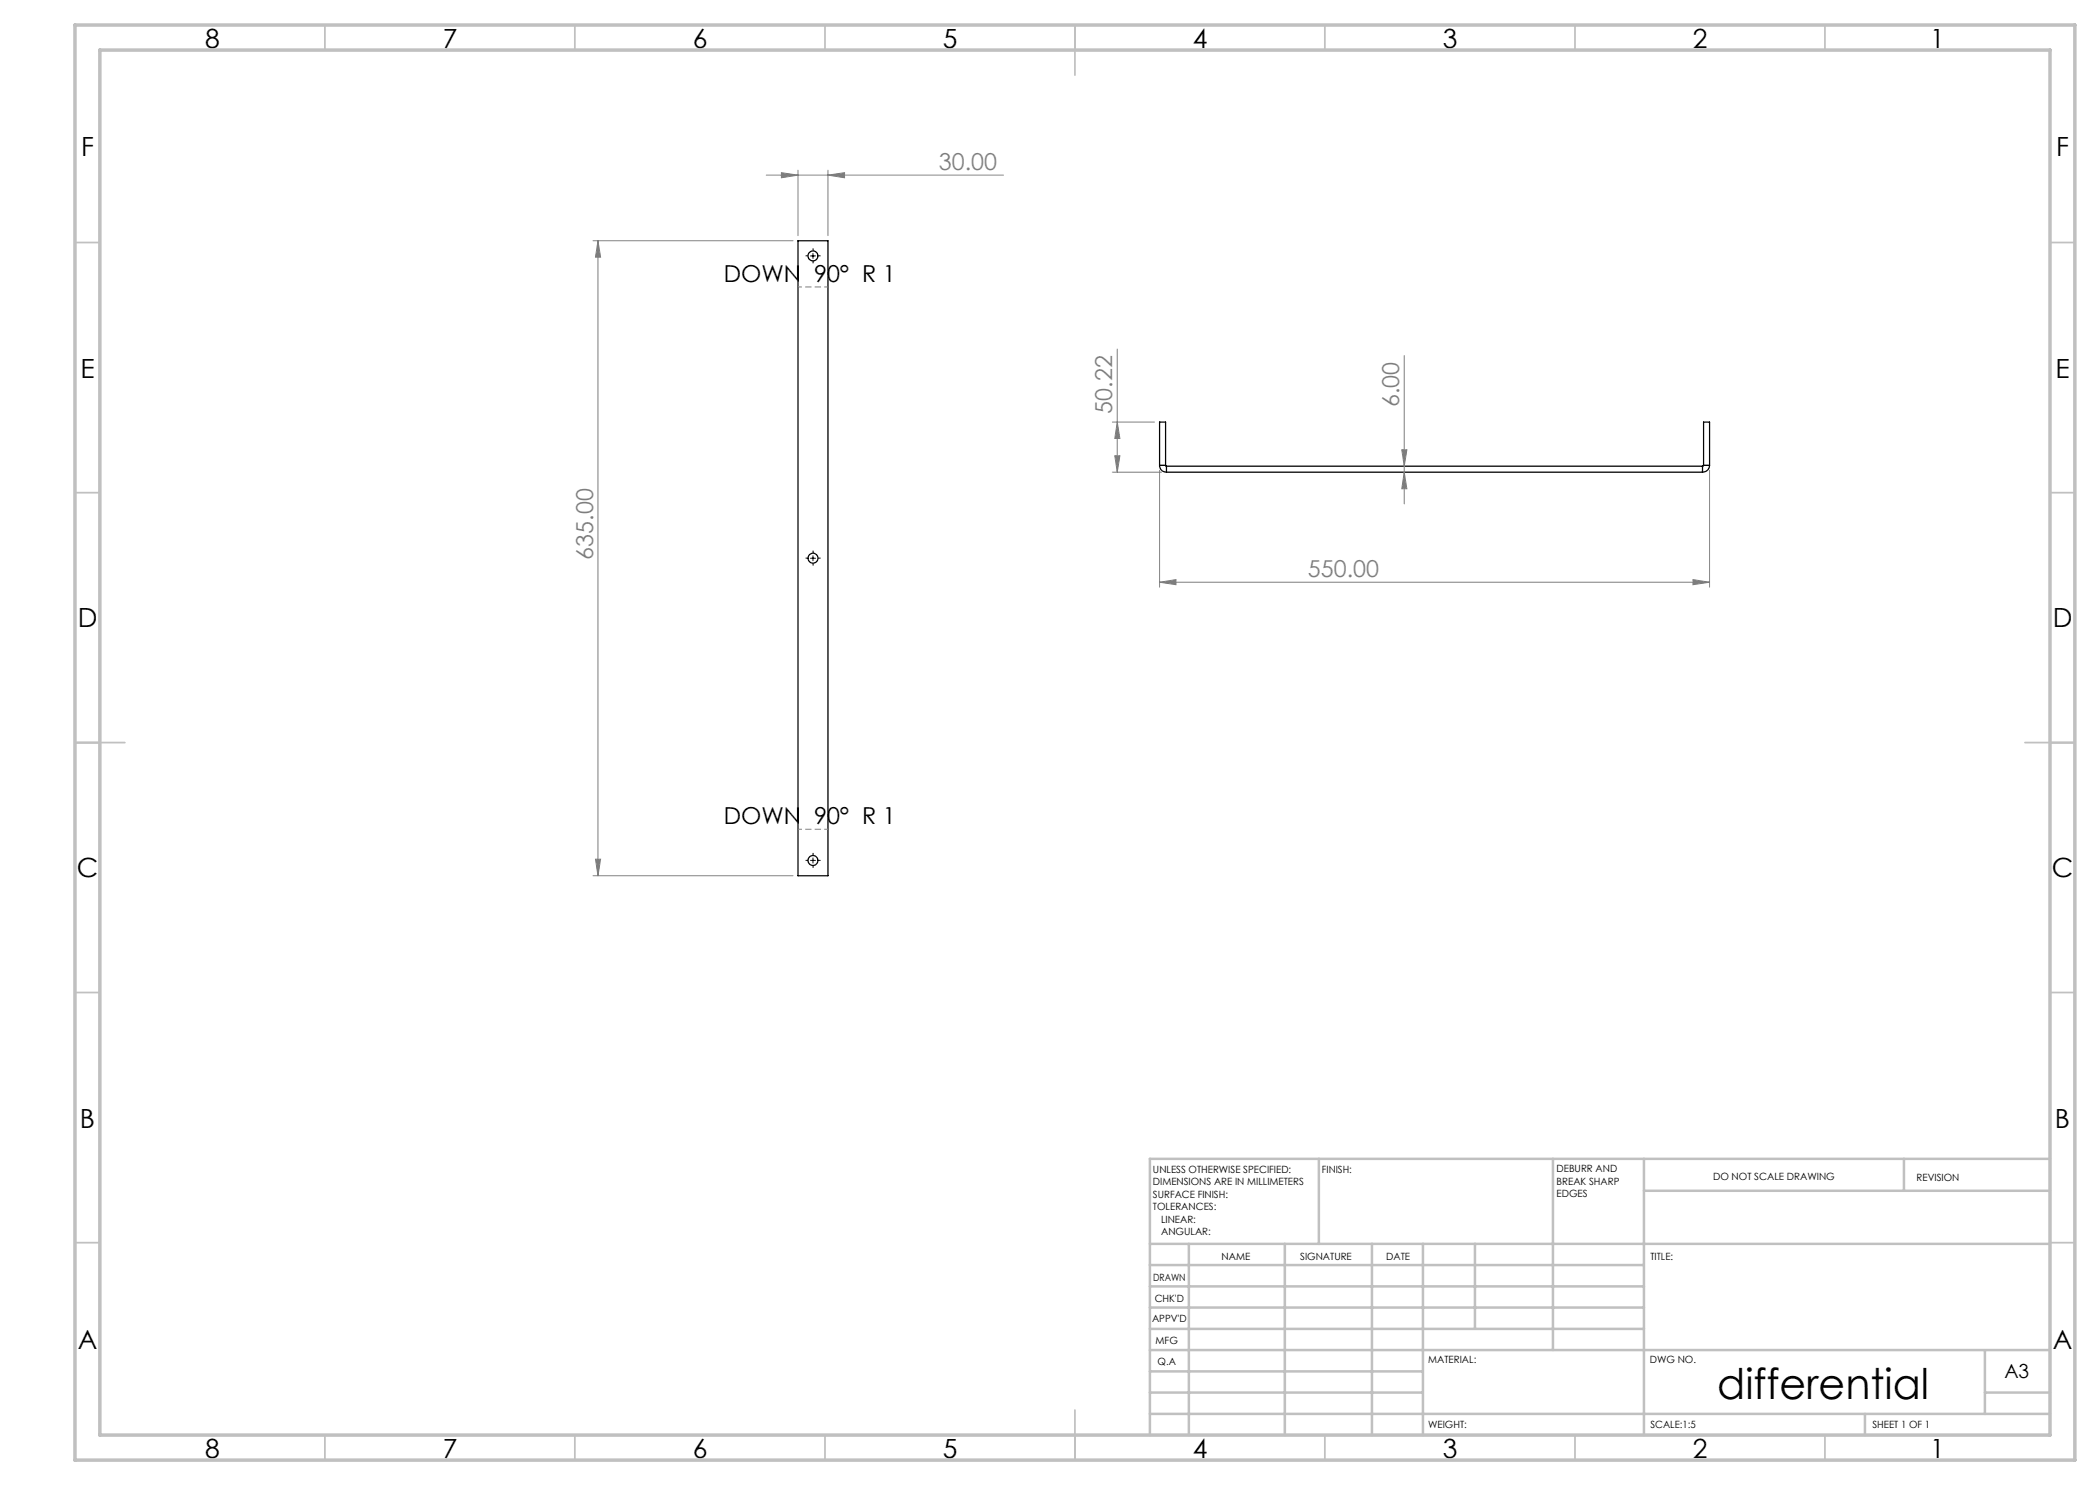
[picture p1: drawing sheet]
<svg xmlns="http://www.w3.org/2000/svg" width="420mm" height="297mm" viewBox="0 0 420 297" stroke-linecap="round" stroke-linejoin="round" font-family="sans-serif">
<g fill="none" stroke="#000" stroke-width=".25">
<path d="M159.6 48.2h6v127h-6zM231.9 93.1a1.33 1.33 0 0 0 1.4 1.3M231.9 93.1h1.2M231.9 93.1v-8.7h1.2v8.7M233.1 93.1l.2 .1M233.3 93.2v1.2M233.3 93.2h107.2M233.3 94.4h107.2M340.5 93.2v1.2M340.7 93.1l-.2 .1M340.7 93.1h1.2M340.7 93.1v-8.7h1.2v8.7"/>
<path d="M341.9 93.1a1.39 1.39 0 0 1-1.4 1.3"/>
<circle cx="162.6" cy="51.2" r=".99"/>
<circle cx="162.6" cy="111.6" r="1"/>
<circle cx="162.6" cy="172.1" r=".99"/>
</g>
<g fill="none" stroke="#808080" stroke-width=".2">
<path d="M153.2 35h47.5M156.3 34.5l3.3 .5-3.3 .6zM159.6 34v13.1M165.6 35l3.3-.5v1.1zM165.6 34v13.1M118.6 48.2h40M119.6 48.2l.5 3.2h-1zM119.6 48.2v127M223.4 69.8v24.6M280.8 71.1v29.7M222.5 84.4h8.4M222.5 94.4h9.8"/>
<path d="M223 91.2h1l-.6 3.2zM223.4 84.4l.6 3.3h-1zM231.9 94v23.4M280.4 90h1l-.6 3.2zM280.8 94.4l.6 3.4h-1zM341.9 94v23.4M231.9 116.4l3.3-.5v1zM231.9 116.4h110M338.6 115.9l3.3 .5-3.3 .5zM118.6 175.2h40M119.1 171.8h1l-.5 3.4z"/>
</g>
<path d="M161.6 51.2h-.5M162.6 50.2v-.5M162.6 52.2v.5M163.6 51.2h.5M161.6 111.6h-.5M162.6 110.6v-.5M162.6 112.6v.5M163.6 111.6h.5M161.6 172.1h-.5M162.6 171.1v-.5M162.6 173.1v.5M163.6 172.1h.5" fill="none" stroke="#000" stroke-width=".2" stroke-dasharray="15.2 1.3 1.3 1.3" stroke-linecap="butt"/>
<path d="M159.6 57.4h6M165.6 165.9h-6" fill="none" stroke="#808080" stroke-width=".2" stroke-dasharray="1.3 .6" stroke-dashoffset=".5" stroke-linecap="butt"/>
<path d="M162.1 51.2h1M162.6 50.7v1M162.1 111.7h1M162.6 111.2v.9M162.1 172.1h1M162.6 171.6v1" fill="none" stroke="#000" stroke-width=".2"/>
<g fill="none" stroke="#c0c0c0" stroke-width=".35">
<path d="M65 5v5M115 5v5M165 5v5M215 5v10M265 5v5M315 5v5M365 5v5M15 48.5h5M410 48.5h5M15 98.5h5M410 98.5h5M15 148.5h10"/>
<path d="M405 148.5h10M15 198.5h5M410 198.5h5M15 248.5h5M410 248.5h5M65 287v5M115 287v5M165 287v5M215 282v10M265 287v5M315 287v5M365 287v5"/>
</g>
<g fill="none" stroke="#c0c0c0" stroke-width=".5">
<path d="M263.8 231.8v17M310.6 231.8v38.2M328.8 231.8v55.2M328.8 238.2h81.2M380.8 231.8v6.4M410 231.8h-180v55.2M230 248.8h180M230 257.3h98.8M230 253h98.8M237.8 248.8v38.2M257 248.8v38.2M274.4 248.8v38.2"/>
<path d="M284.6 248.8v38.2M295 248.8v17M230 265.8h98.8M230 261.5h98.8M230 278.5h54.6M230 274.3h54.6M230 270h180M397 278.5h13M397 270v12.8M230 282.8h180M373 282.8v4.2"/>
</g>
<path d="M15 5h400v287h-400zM20 10h390v277h-390z" fill="none" stroke="#c0c0c0" stroke-width=".7"/>
<g fill="#808080">
<path d="M156.3 34.5l3.3 .5-3.3 .6zM165.6 35l3.3-.5v1.1z"/>
<path d="M119.6 48.2l.5 3.2h-1zM119.1 171.8h1l-.5 3.4z"/>
<path d="M338.6 115.9l3.3 .5-3.3 .5zM231.9 116.4l3.3-.5v1z"/>
<path d="M223.4 84.4l.6 3.3h-1zM223 91.2h1l-.6 3.2zM280.4 90h1l-.6 3.2zM280.8 94.4l.6 3.4h-1z"/>
</g>
<text font-size="8.5" x="343.4" y="279.7">differential</text>
<g font-size="5.3">
<text x="41" y="9.5">8</text>
<text x="88.5" y="9.5">7</text>
<text x="138.5" y="9.5">6</text>
<text x="188.5" y="9.5">5</text>
<text x="238.5" y="9.5">4</text>
<text x="288.5" y="9.5">3</text>
<text x="338.5" y="9.5">2</text>
<text x="386" y="9.5">1</text>
<text x="16.2" y="31.3">F</text>
<text x="411.2" y="31.3">F</text>
<text x="16.1" y="75.5">E</text>
<text x="411.1" y="75.5">E</text>
<text x="15.5" y="125.5">D</text>
<text x="410.5" y="125.5">D</text>
<text x="15.4" y="175.5">C</text>
<text x="410.4" y="175.5">C</text>
<text x="16" y="225.5">B</text>
<text x="411" y="225.5">B</text>
<text x="15.5" y="269.8">A</text>
<text x="410.5" y="269.8">A</text>
<text x="41" y="291.5">8</text>
<text x="88.5" y="291.5">7</text>
<text x="138.5" y="291.5">6</text>
<text x="188.5" y="291.5">5</text>
<text x="238.5" y="291.5">4</text>
<text x="288.5" y="291.5">3</text>
<text x="338.5" y="291.5">2</text>
<text x="386" y="291.5">1</text>
</g>
<g font-size="4.7" fill="#808080">
<text x="187.8" y="34">30.00</text>
<text x="222.5" y="82.7" transform="rotate(-90 222.5 82.7)">50.22</text>
<text x="279.9" y="81.4" transform="rotate(-90 279.9 81.4)">6.00</text>
<text x="118.6" y="111.9" transform="rotate(-90 118.6 111.9)">635.00</text>
<text x="261.6" y="115.4">550.00</text>
</g>
<g font-size="4.7">
<text x="144.8" y="56.4">DOWN 90° R 1</text>
<text x="144.8" y="164.9">DOWN 90° R 1</text>
</g>
<text font-size="3.9" x="400.9" y="275.5">A3</text>
<g font-size="2">
<text x="230.6" y="234.6">UNLESS OTHERWISE SPECIFIED:</text>
<text x="230.6" y="237.1">DIMENSIONS ARE IN MILLIMETERS</text>
<text x="230.6" y="239.6">SURFACE FINISH:</text>
<text x="264.4" y="234.6">FINISH:</text>
<text x="311.3" y="234.5">DEBURR AND</text>
<text x="311.3" y="237">BREAK SHARP</text>
<text x="311.3" y="239.5">EDGES</text>
<text x="342.6" y="236">DO NOT SCALE DRAWING</text>
<text x="383.3" y="236.2">REVISION</text>
<text x="230.6" y="242.1">TOLERANCES:</text>
<text x="232.2" y="244.6">LINEAR:</text>
<text x="232.2" y="247.1">ANGULAR:</text>
<text x="244.3" y="252">NAME</text>
<text x="260" y="251.9">SIGNATURE</text>
<text x="277.2" y="251.9">DATE</text>
<text x="330.1" y="251.9">TITLE:</text>
<text x="230.6" y="256.1">DRAWN</text>
<text x="230.9" y="260.3">CHK'D</text>
<text x="230.4" y="264.4">APPV'D</text>
<text x="231.1" y="268.8">MFG</text>
<text x="231.5" y="273">Q.A</text>
<text x="285.6" y="272.5">MATERIAL:</text>
<text x="330" y="272.5">DWG NO.</text>
<text x="285.6" y="285.5">WEIGHT:</text>
<text x="330.1" y="285.6">SCALE:1:5</text>
<text x="374.5" y="285.6">SHEET 1 OF 1</text>
</g>
</svg>
